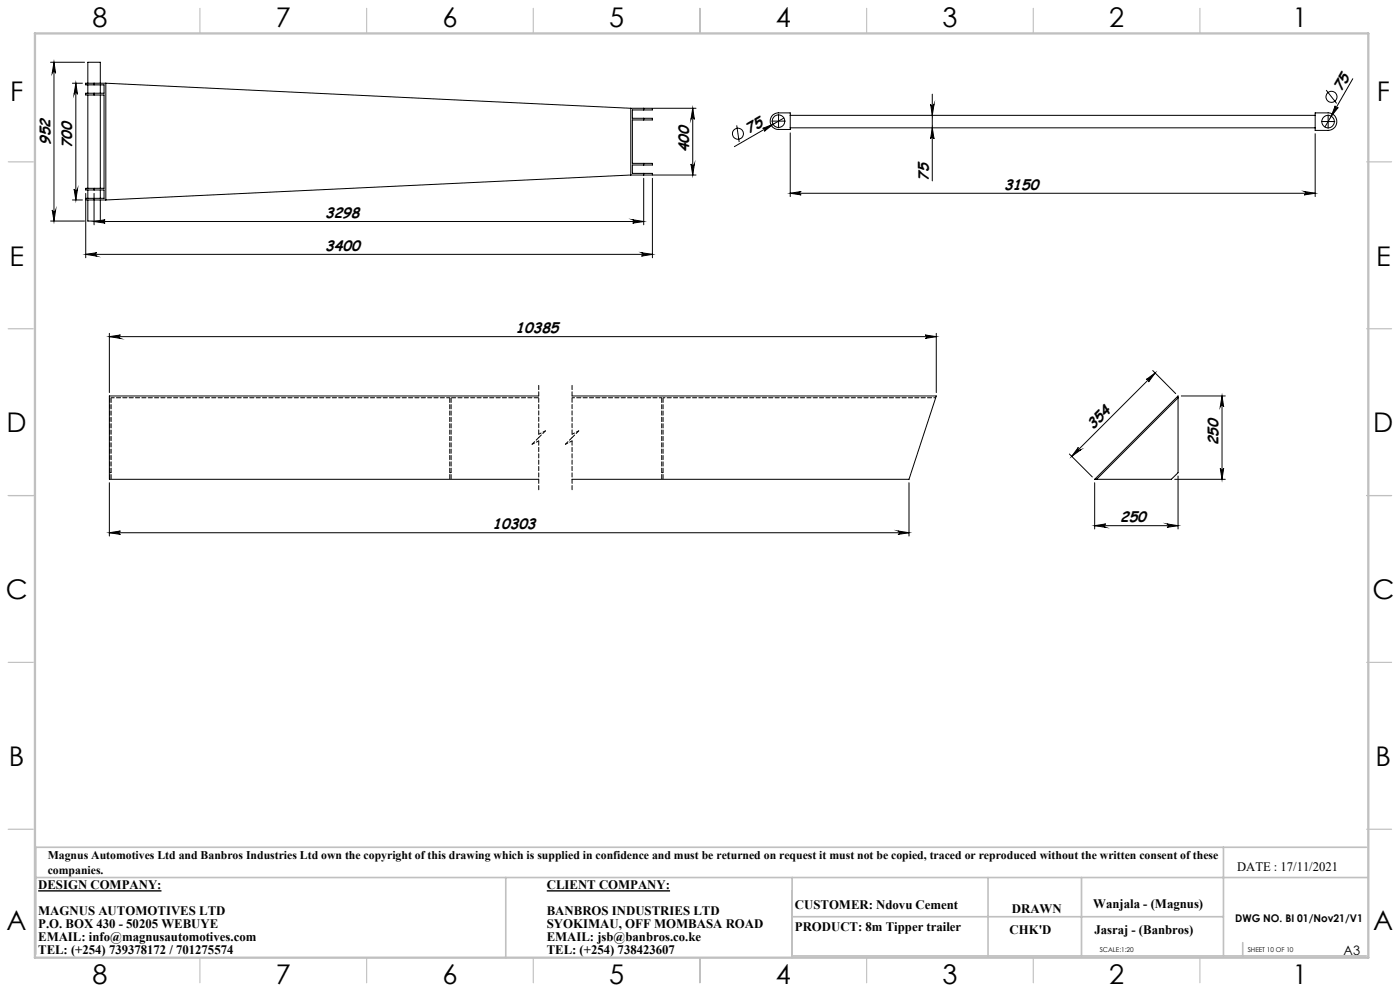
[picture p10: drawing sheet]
<svg xmlns="http://www.w3.org/2000/svg" width="420mm" height="297mm" viewBox="0 0 420 297" stroke-linecap="round" stroke-linejoin="round" font-family="sans-serif">
<g fill="none" stroke="#000" stroke-width=".3">
<path d="M15.2 18.7h10.2M16.2 18.7v47.5M16.2 18.7l.5 3.2a.51 .51 0 0 0-.5-.4 .51 .51 0 0 0-.5 .4zM21.7 24.9h3M22.8 24.9v35M22.8 24.9l.4 3.4a.51 .51 0 0 0-.5-.5 .51 .51 0 0 0-.5 .5zM26.4 24.9v-6.2h3.7v6.2M26.4 25.4v2.5M26.4 28.5v27.9M28.2 24.9h-2.5v.5h2.5M28.2 27.9h-2.5v.6h2.5M28.2 24.9v.5"/>
<path d="M28.2 27.9v.6M28.2 24.9h3.6M28.2 25.4h3v2.5h-3M28.2 28.5h3v27.9h-3M30.1 25.4v2.5M30.1 28.5v27.9M31.8 24.9v35M31.8 24.9l157.4 7.6M189.2 32.5h3.9M189.2 32.5v20M193.1 35.5h2.6v.4h-2.6M193.1 32.5h2.6v.4h-2.6"/>
<path d="M193.1 32.5v.4M193.1 35.5v.4M193.1 32.9h-3.4v2.6h3.4M193.1 35.9h-3.4v13.1h3.4M196 32.5h12.8M207.8 32.5v20M207.8 32.5l.5 3.3a.51 .51 0 0 0-.5-.5 .51 .51 0 0 0-.5 .5zM221 37.6l.8 5M228.8 38.5l3.1-1.3-2.6 2.1a.49 .49 0 0 0 .2-.6 .49 .49 0 0 0-.7-.2zM231.8 34.5l1.5-.7h3.8v5h-3.6a2.51 2.51 0 0 1-2.3-1.6 2.51 2.51 0 0 1 .6-2.7zM233.4 36.3h.3M233.5 36.2v.2"/>
<path d="M235.2 35.4l-14.9 8.6M237.1 38.3h157.4M237.1 34.6h157.4M237.1 39.8v19.1M279.2 31.3a.51 .51 0 0 0 .5 .5 .51 .51 0 0 0 .5-.5l-.5 3.3zM279.7 28.2v26M279.7 38.3l.5 3.3a.51 .51 0 0 0-.5-.5 .51 .51 0 0 0-.5 .5zM394.5 33.8h3.9a2.63 2.63 0 0 1 2.6 2.7 2.63 2.63 0 0 1-2.6 2.6h-3.9zM397.9 27l3.1 4M398.3 36.4h.3M398.4 36.3v.3M400.6 31.7a.51 .51 0 0 0 .2 .7 .51 .51 0 0 0 .7-.2l-2.1 2.6z"/>
<path d="M405.8 23.6l-8.3 14.5M21.7 59.9h3M22.2 56.7a.51 .51 0 0 0 .5 .4 .51 .51 0 0 0 .5-.4l-.4 3.2zM25.7 58v19.3M25.7 59.9h6.1M26.4 59.9v6.3h3.7v-6.3M26.4 56.9v2.5M28.2 58v9.4M28.2 56.4h-2.5v.5h2.5M28.2 56.9h3v2.5h-5.5M28.2 56.4v.5M30.1 56.9v2.5"/>
<path d="M189.2 52.5h3.9M189.2 52.5l-157.4 7.4M193.1 53.4v14M193.1 49h2.6v.5h-2.6M193.1 52h2.6v.5h-2.6M193.1 49v.5M193.1 52v.5M193.1 49.5h-3.4v2.5h3.4M195.7 53.4v23.9M196 52.5h12.8M207.3 49.1a.51 .51 0 0 0 .5 .5 .51 .51 0 0 0 .5-.5l-.5 3.4zM237.1 57.9l3.2-.5a.51 .51 0 0 0-.4 .5 .51 .51 0 0 0 .4 .5z"/>
<path d="M237.1 57.9h157.4M391.3 57.4l3.2 .5-3.2 .5a.51 .51 0 0 0 .4-.5 .51 .51 0 0 0-.4-.5zM394.5 40.1v18.8M15.2 66.2h10.2M15.7 62.9a.51 .51 0 0 0 .5 .5 .51 .51 0 0 0 .5-.5l-.5 3.3zM25.7 76.2h170M25.7 76.2l3.3-.5a.51 .51 0 0 0-.4 .5 .51 .51 0 0 0 .4 .6zM28.2 66.4h164.9M28.2 66.4l3.3-.5a.51 .51 0 0 0-.5 .5 .51 .51 0 0 0 .5 .5zM189.8 65.9l3.3 .5-3.3 .5a.51 .51 0 0 0 .5-.5 .51 .51 0 0 0-.5-.5zM192.4 75.7l3.3 .5-3.3 .6a.51 .51 0 0 0 .5-.6 .51 .51 0 0 0-.5-.5zM32.8 99.9v17.7"/>
<path d="M280.9 99.9v17.7M32.8 100.9h248.1M32.8 100.9l3.3-.5a.51 .51 0 0 0-.5 .5 .51 .51 0 0 0 .5 .5zM161.6 118.7h-128.8v24.9h128.8M171.6 118.7h109.3l-8.2 24.9h-101.1M277.6 100.4l3.3 .5-3.3 .5a.51 .51 0 0 0 .5-.5 .51 .51 0 0 0-.5-.5zM343.9 113.8l2.6-2-1.9 2.7a.5 .5 0 0 0-.1-.7 .5 .5 0 0 0-.6 0zM345.8 111.1l6.9 6.9M346.5 111.8l-25 25M353.4 119.2l-24.4 24.4M354.4 118.7h13.2M366.6 118.7l.5 3.3a.51 .51 0 0 0-.5-.5 .51 .51 0 0 0-.5 .5z"/>
<path d="M366.6 118.7v24.9M320.8 136.1l6.9 6.8M323.5 134.1a.51 .51 0 0 0 0 .7 .51 .51 0 0 0 .7 0l-2.7 2zM32.8 144.7v16M32.8 159.7h239.9M32.8 159.7l3.3-.6a.51 .51 0 0 0-.5 .5 .51 .51 0 0 0 .5 .6zM269.4 159.1l3.3 .6-3.3 .5a.51 .51 0 0 0 .5-.6 .51 .51 0 0 0-.5-.5zM272.7 144.7v16M328.4 144.7v13.8M328.4 157.5h25M328.4 143.6l25-24.9v23l-2 1.9zM328.4 157.5l3.3-.5a.51 .51 0 0 0-.5 .5 .51 .51 0 0 0 .5 .5z"/>
<path d="M350.1 157l3.3 .5-3.3 .5a.51 .51 0 0 0 .5-.5 .51 .51 0 0 0-.5-.5zM352.4 143.6h15.2M353.4 142.7v15.8M366.1 140.4a.51 .51 0 0 0 .5 .4 .51 .51 0 0 0 .5-.4l-.5 3.2z"/>
<circle cx="233.5" cy="36.3" r="1.87"/>
<circle cx="398.4" cy="36.5" r="1.88"/>
<circle cx="399.4" cy="29" r="1.65"/>
<circle cx="221.4" cy="40.1" r="1.65"/>
</g>
<path d="M11.5 267h37M164 267h37" fill="none" stroke="#000" stroke-width=".41"/>
<path d="M32.8 119.2h.1M161.6 115.5v14.6M171.6 115.5v14.6M161.6 132.1v14.7M171.6 132.1v14.7M33.3 141.6h-.4M135.3 141.6h-.4M198.9 141.6h-.4" fill="none" stroke="#000" stroke-width=".3" stroke-dasharray="1.3 .6"/>
<path d="M171.6 119.2h26.9M159.6 133.1l2-1M161.6 130.1l2-1M169.6 133.1l2-1M171.6 130.1l2-1" fill="none" stroke="#000" stroke-width=".3" stroke-dasharray="1.3 .6" stroke-dashoffset=".5"/>
<path d="M161.6 131.1l-2 2M163.6 129.1l-2 2M171.6 131.1l-2 2M173.6 129.1l-2 2" fill="none" stroke="#000" stroke-width=".3" stroke-dasharray="1.3 .6" stroke-dashoffset=".2"/>
<path d="M233.3 36.3h-1.7M233.6 36.1v-1.8M233.6 36.6v1.7M233.8 36.3h1.8M398.2 36.4h-1.8M398.4 36.2v-1.8M398.4 36.7v1.7M398.7 36.4h1.7" fill="none" stroke="#000" stroke-width=".3" stroke-dasharray="15.2 1.3 1.3 1.3"/>
<g fill="none" stroke="#c0c0c0" stroke-width=".35">
<path d="M60 2.5v7.5M110 2.5v7.5M160 2.5v7.5M210 2.5v7.5M260 2.5v7.5M310 2.5v7.5M360 2.5v7.5M2.5 48.5h7.5M410 48.5h7.5M2.5 98.5h7.5M410 98.5h7.5M2.5 148.5h7.5"/>
<path d="M410 148.5h7.5M2.5 198.5h7.5M410 198.5h7.5M2.5 248.5h7.5M410 248.5h7.5M60 287v7.5M110 287v7.5M160 287v7.5M210 287v7.5M260 287v7.5M310 287v7.5M360 287v7.5"/>
</g>
<path d="M367 253.9v32.6M409.9 253.9h-399.2v32.1M10.7 263h399.7M151.7 263v24M237.6 263v24M237.6 274.7h129.4M296.4 263v23.5M324.4 263v23.5M237.6 286.5h172.3M372.8 282.5v4.3" fill="none" stroke="#c0c0c0" stroke-width=".5"/>
<path d="M10.5 10h400v277h-400z" fill="none" stroke="#c0c0c0" stroke-width=".7"/>
<g fill="#000">
<path d="M228.8 38.5l3.1-1.3-2.6 2.1a.49 .49 0 0 0 .2-.6 .49 .49 0 0 0-.7-.2zM400.6 31.7a.51 .51 0 0 0 .2 .7 .51 .51 0 0 0 .7-.2l-2.1 2.6z"/>
<path d="M22.8 24.9l.4 3.4a.51 .51 0 0 0-.5-.5 .51 .51 0 0 0-.5 .5zM22.2 56.7a.51 .51 0 0 0 .5 .4 .51 .51 0 0 0 .5-.4l-.4 3.2zM207.8 32.5l.5 3.3a.51 .51 0 0 0-.5-.5 .51 .51 0 0 0-.5 .5zM207.3 49.1a.51 .51 0 0 0 .5 .5 .51 .51 0 0 0 .5-.5l-.5 3.4zM16.2 18.7l.5 3.2a.51 .51 0 0 0-.5-.4 .51 .51 0 0 0-.5 .4zM15.7 62.9a.51 .51 0 0 0 .5 .5 .51 .51 0 0 0 .5-.5l-.5 3.3zM279.2 31.3a.51 .51 0 0 0 .5 .5 .51 .51 0 0 0 .5-.5l-.5 3.3zM279.7 38.3l.5 3.3a.51 .51 0 0 0-.5-.5 .51 .51 0 0 0-.5 .5z"/>
<path d="M237.1 57.9l3.2-.5a.51 .51 0 0 0-.4 .5 .51 .51 0 0 0 .4 .5zM391.3 57.4l3.2 .5-3.2 .5a.51 .51 0 0 0 .4-.5 .51 .51 0 0 0-.4-.5zM32.8 100.9l3.3-.5a.51 .51 0 0 0-.5 .5 .51 .51 0 0 0 .5 .5zM277.6 100.4l3.3 .5-3.3 .5a.51 .51 0 0 0 .5-.5 .51 .51 0 0 0-.5-.5z"/>
<path d="M25.7 76.2l3.3-.5a.51 .51 0 0 0-.4 .5 .51 .51 0 0 0 .4 .6zM192.4 75.7l3.3 .5-3.3 .6a.51 .51 0 0 0 .5-.6 .51 .51 0 0 0-.5-.5zM28.2 66.4l3.3-.5a.51 .51 0 0 0-.5 .5 .51 .51 0 0 0 .5 .5zM189.8 65.9l3.3 .5-3.3 .5a.51 .51 0 0 0 .5-.5 .51 .51 0 0 0-.5-.5zM32.8 159.7l3.3-.6a.51 .51 0 0 0-.5 .5 .51 .51 0 0 0 .5 .6zM269.4 159.1l3.3 .6-3.3 .5a.51 .51 0 0 0 .5-.6 .51 .51 0 0 0-.5-.5z"/>
<path d="M343.9 113.8l2.6-2-1.9 2.7a.5 .5 0 0 0-.1-.7 .5 .5 0 0 0-.6 0zM323.5 134.1a.51 .51 0 0 0 0 .7 .51 .51 0 0 0 .7 0l-2.7 2z"/>
<path d="M350.1 157l3.3 .5-3.3 .5a.51 .51 0 0 0 .5-.5 .51 .51 0 0 0-.5-.5zM328.4 157.5l3.3-.5a.51 .51 0 0 0-.5 .5 .51 .51 0 0 0 .5 .5z"/>
<path d="M366.1 140.4a.51 .51 0 0 0 .5 .4 .51 .51 0 0 0 .5-.4l-.5 3.2zM366.6 118.7l.5 3.3a.51 .51 0 0 0-.5-.5 .51 .51 0 0 0-.5 .5z"/>
</g>
<path d="M32.9 119.2v24.4M33.3 119.2v24.4M134.9 119.2v24.4M135.3 119.2v24.4M198.5 119.2v24.4M198.9 119.2v24.4" fill="none" stroke="#000" stroke-width=".3" stroke-dasharray="1.3 .6" stroke-dashoffset="-.2"/>
<path d="M198.9 119.2h81.8" fill="none" stroke="#000" stroke-width=".3" stroke-dasharray="1.3 .6" stroke-dashoffset=".7"/>
<path d="M33.3 119.2h101.6" fill="none" stroke="#000" stroke-width=".3" stroke-dasharray="1.3 .6" stroke-dashoffset=".3"/>
<path d="M135.3 119.2h26.3" fill="none" stroke="#000" stroke-width=".3" stroke-dasharray="1.3 .6" stroke-dashoffset="-.1"/>
<g font-size="8.1">
<text x="27.8" y="8">8</text>
<text x="82.8" y="8">7</text>
<text x="132.8" y="8">6</text>
<text x="182.8" y="8">5</text>
<text x="232.8" y="8">4</text>
<text x="282.8" y="8">3</text>
<text x="332.8" y="8">2</text>
<text x="387.8" y="8">1</text>
<text x="3" y="30.4">F</text>
<text x="413" y="30.4">F</text>
<text x="2.8" y="79.6">E</text>
<text x="412.8" y="79.6">E</text>
<text x="2" y="129.6">D</text>
<text x="412" y="129.6">D</text>
<text x="1.7" y="179.6">C</text>
<text x="411.7" y="179.6">C</text>
<text x="2.7" y="229.6">B</text>
<text x="412.7" y="229.6">B</text>
<text x="2" y="278.9">A</text>
<text x="412" y="278.9">A</text>
<text x="27.8" y="295">8</text>
<text x="82.8" y="295">7</text>
<text x="132.8" y="295">6</text>
<text x="182.8" y="295">5</text>
<text x="232.8" y="295">4</text>
<text x="282.8" y="295">3</text>
<text x="332.8" y="295">2</text>
<text x="387.8" y="295">1</text>
</g>
<g font-size="4.4">
<text x="402.4" y="27.6" transform="rotate(-60 402.4 27.6)">75</text>
<text x="224.7" y="40.3" transform="rotate(-30 224.7 40.3)">75</text>
<text x="15.1" y="43.5" transform="rotate(-90 15.1 43.5)">952</text>
<text x="21.7" y="44.5" transform="rotate(-90 21.7 44.5)">700</text>
<text x="206.7" y="45.7" transform="rotate(-90 206.7 45.7)">400</text>
<text x="278.6" y="54.2" transform="rotate(-90 278.6 54.2)">75</text>
<text x="301.2" y="56.8">3150</text>
<text x="97.5" y="65.3">3298</text>
<text x="97.6" y="75.1">3400</text>
<text x="154.7" y="99.8">10385</text>
<text x="327.9" y="128.9" transform="rotate(-45 327.9 128.9)">354</text>
<text x="365.5" y="133.5" transform="rotate(-90 365.5 133.5)">250</text>
<text x="147.8" y="158.6">10303</text>
<text x="336" y="156.4">250</text>
</g>
<g font-size="3.9">
<text x="371.1" y="261">DATE : 17/11/2021</text>
<text x="11.5" y="266.5">DESIGN COMPANY:</text>
<text x="164" y="266.5">CLIENT COMPANY:</text>
<text x="11.5" y="274.3">MAGNUS AUTOMOTIVES LTD</text>
<text x="164" y="274.3">BANBROS INDUSTRIES LTD</text>
<text x="238.5" y="272.6">CUSTOMER: Ndovu Cement</text>
<text x="303.5" y="273.5">DRAWN</text>
<text x="328" y="272">Wanjala - (Magnus)</text>
<text x="11.5" y="278.2">P.O. BOX 430 - 50205 WEBUYE</text>
<text x="164" y="278.2">SYOKIMAU, OFF MOMBASA ROAD</text>
<text x="238.5" y="279.1">PRODUCT: 8m Tipper trailer</text>
<text x="302.9" y="280">CHK'D</text>
<text x="328.3" y="280">Jasraj - (Banbros)</text>
<text x="11.5" y="282">EMAIL: info@magnusautomotives.com</text>
<text x="11.5" y="285.9">TEL: (+254) 739378172 / 701275574</text>
<text x="164" y="282">EMAIL: jsb@banbros.co.ke</text>
<text x="164" y="285.9">TEL: (+254) 738423607</text>
<text x="403.1" y="286.1">A3</text>
</g>
<g font-size="3.5">
<text x="14.3" y="257.5">Magnus Automotives Ltd and Banbros Industries Ltd own the copyright of this drawing which is supplied in confidence and must be returned on request it must not be copied, traced or reproduced without the written consent of these</text>
<text x="14.3" y="262">companies.</text>
</g>
<text font-size="3.2" x="370.5" y="276.3">DWG NO. BI 01/Nov21/V1</text>
<g font-size="2">
<text x="329.9" y="285.3">SCALE:1:20</text>
<text x="374.3" y="285.3">SHEET 10 OF 10</text>
</g>
</svg>
